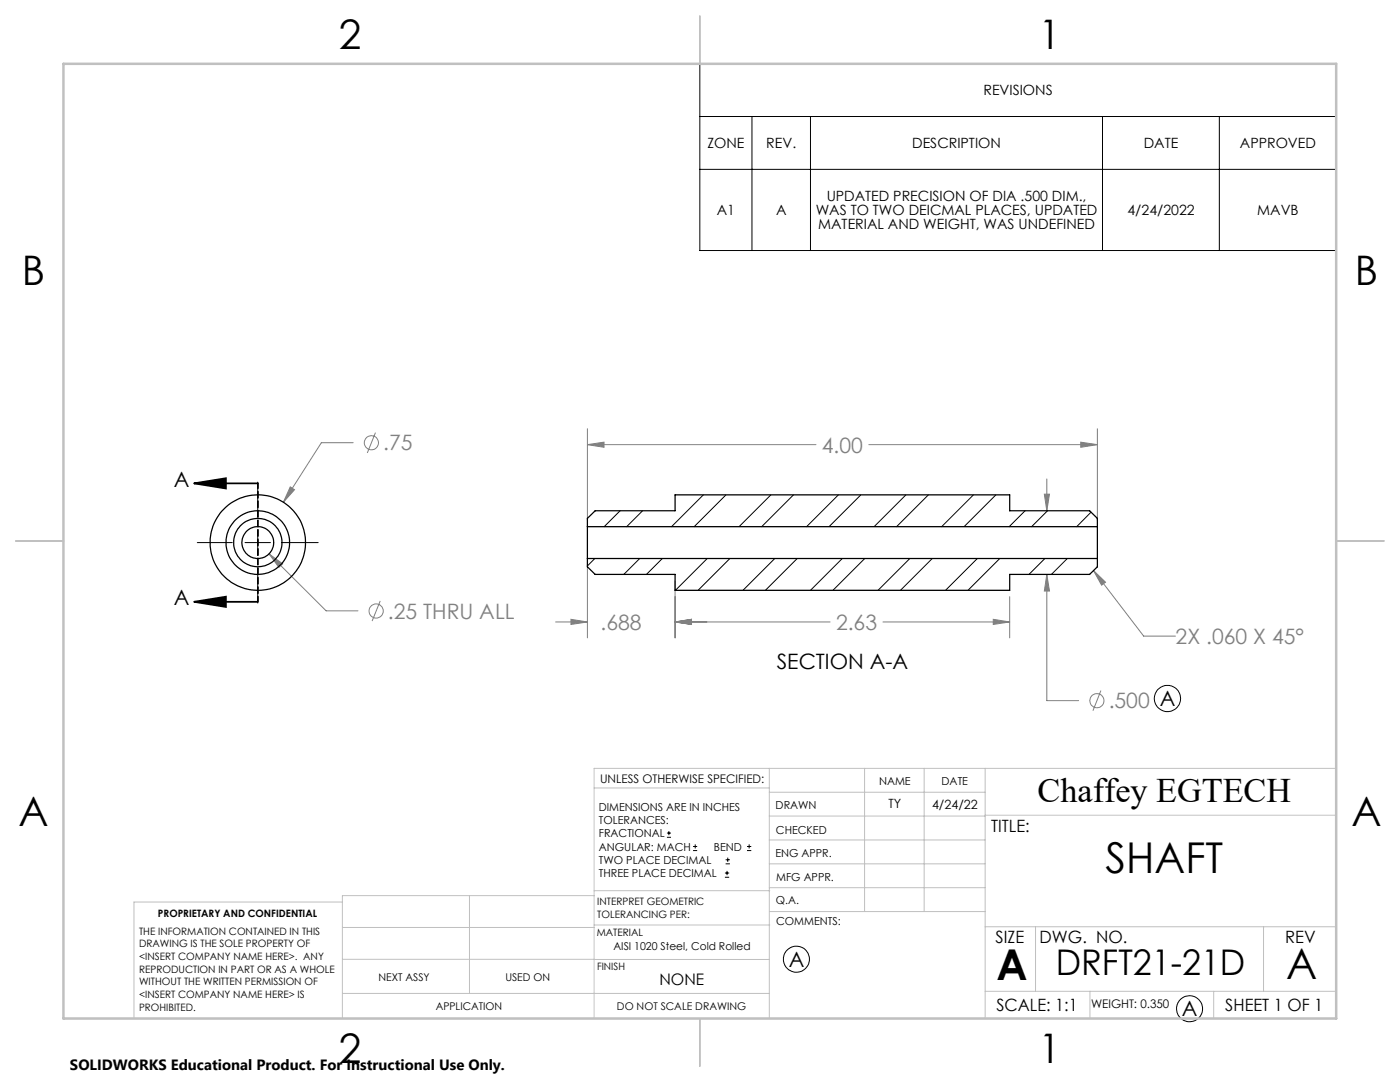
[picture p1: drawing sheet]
<svg xmlns="http://www.w3.org/2000/svg" width="279mm" height="216mm" viewBox="0 0 279 216" stroke-linecap="round" stroke-linejoin="round" font-family="sans-serif">
<g fill="none" stroke="#808080" stroke-width=".2">
<path d="M57.9 97.2l.9 .5-2.2 2.5zM70.5 88.3h-6.4l-7.5 11.9M74.9 86.3l-1.6 4.1M117.2 88.7l3.3-.5v1.1zM117.2 85.5v18.3M117.2 88.7h45.6M173.4 88.7h45.6M208.4 98.6h1l-.5 3.3zM208.9 95.6v6.3M215.7 88.2l3.3 .5-3.3 .6zM219 85.5v18.3M53.7 110.5l2.7 2-.7 .7z"/>
<path d="M53.7 110.5l11.4 11.4h6.3M75.9 119.9l-1.6 4M117.2 112.7v14.6M134.7 115.9v11.4M201.5 119.1v8.2M208.9 114.6l.5 3.3h-1zM208.9 114.6v25.2h6.4M218.2 113.8l2.4 2.4-.7 .6zM218.2 113.8l10 13.1h6.4M110.9 124.1h6.3M113.9 123.6l3.3 .5-3.3 .5zM134.7 124.1l3.3-.5v1z"/>
<path d="M134.7 124.1h31M176.2 124.1h25.3M198.2 123.6l3.3 .5-3.3 .5zM219.7 137.8l-1.6 4"/>
<circle cx="74.1" cy="88.3" r="1.41"/>
<circle cx="75.1" cy="121.9" r="1.41"/>
<circle cx="218.9" cy="139.8" r="1.4"/>
</g>
<g fill="none" stroke="#000" stroke-width=".2">
<path d="M139.7 12.7h127v37.3h-127zM139.7 23.2h127M139.7 33.8h127M150.1 23.2v26.8M161.7 23.2v26.8M220 23.2v26.8M243.3 23.2v26.8M51.4 96.2v7M39.4 108.3h7M48.9 108.3h5.1M51.4 105.7v5.1M51.4 113.3v7"/>
<path d="M56.5 108.3h7M133.1 167.1h.8M133.1 166.2h.8M133.5 165.8v.9M138.3 169.7h.8M138.3 168.9h.8M138.7 168.5v.8M144.7 175h.8M144.7 174.2h.8M144.8 172.4h.9M144.8 171.6h.9M145.1 173.8v.8"/>
<path d="M145.2 171.1v.9M149.1 169.7h.8M149.1 168.9h.8M149.5 168.5v.8"/>
<circle cx="233" cy="139.4" r="2.61"/>
<circle cx="158.9" cy="191.4" r="2.61"/>
<circle cx="237.4" cy="201.3" r="2.6"/>
</g>
<path d="M38.7 96.4l6.4-1v2.1zM38.7 96.4h12.7M38.7 120.1l6.4-1v2zM38.7 120.1h12.7" fill="none" stroke="#000" stroke-width=".35"/>
<path d="M51.5 96.4v23.7" fill="none" stroke="#000" stroke-width=".35" stroke-dasharray="1.3 .6" stroke-dashoffset=".3"/>
<g fill="none" stroke="#c0c0c0" stroke-width=".2">
<path d="M118.6 157.2h34.9M153.5 153.3v49.9M153.5 158.1h43.1M172.5 153.3v28.6M184.4 153.3v28.6M196.6 153.3v49.9M266.7 153.3h-148.1v49.9M68.3 180h-41.6v23.2M93.7 178.7v19.5M118.6 178.7h-50.3v24.5M118.6 177.7h35M153.5 167.6h43.1"/>
<path d="M153.5 162.8h43.1M153.5 172.4h43.1M153.5 177.1h43.1M196.6 162.7h70.1M68.3 198.2h85.2M68.3 191.4l85.2 .1M68.3 185.1h50.3M118.6 184.6h35M153.6 181.9h43M196.6 197.8h70.1M196.6 184.9h70.1M206.7 184.9v12.9"/>
<path d="M217.5 197.8v5.4M242.2 197.8v5.4M252.2 184.9v12.9"/>
</g>
<path d="M139.7 3.2v9.5M3.1 107.9h9.6M266.7 107.9h9.5M139.7 203.2v9.6" fill="none" stroke="#c0c0c0" stroke-width=".25"/>
<path d="M12.7 12.7h254v190.5h-254z" fill="none" stroke="#c0c0c0" stroke-width=".5"/>
<path d="M38.7 96.4l6.4-1v2.1zM38.7 120.1l6.4-1v2z" fill="#000"/>
<path d="M57.9 97.2l-1.3 3 2.2-2.5zM53.7 110.5l2 2.7 .7-.7zM117.2 88.7l3.3-.5v1.1zM215.7 88.2l3.3 .5-3.3 .6zM218.2 113.8l2.4 2.4-.7 .6zM208.4 98.6h1l-.5 3.3zM208.9 114.6l.5 3.3h-1zM134.7 124.1l3.3-.5v1zM198.2 123.6l3.3 .5-3.3 .5zM134.7 124.1l3.3-.5v1zM113.9 123.6l3.3 .5-3.3 .5z" fill="#808080"/>
<g fill="none" stroke="#000" stroke-width=".25">
<path d="M117.2 105.1v6.3M117.2 111.4v1.7l1.6 1.5h15.9v3.2h66.8v-3.2h16l1.5-1.5v-1.7M117.2 105.1v-1.7l1.6-1.5h15.9v-3.2h66.8v3.2h16l1.5 1.5v1.7M117.2 111.4h101.8M117.2 105.1h101.8M219 105.1v6.3"/>
<circle cx="51.4" cy="108.3" r="6.3"/>
<circle cx="51.4" cy="108.2" r="3.2"/>
<circle cx="51.4" cy="108.2" r="4.8"/>
<circle cx="51.4" cy="108.3" r="9.5"/>
</g>
<g fill="none" stroke="#000" stroke-width=".2">
<path d="M140.4 98.7l-6.4 6.4M144.9 98.7l-6.4 6.4M153.8 98.7l-6.3 6.4M158.4 98.7l-6.4 6.4M167.3 98.7l-6.3 6.4M171.8 98.7l-6.3 6.4M180.8 98.7l-6.4 6.4M185.3 98.7l-6.4 6.4M194.3 98.7l-6.4 6.4M198.8 98.7l-6.4 6.4M118.7 111.4l-1.5 1.5M123.8 101.9l-3.2 3.2"/>
<path d="M127.7 111.4l-3.2 3.2M128.2 101.9l-3.1 3.2M132.2 111.4l-3.2 3.2M141.1 111.4l-6.3 6.4M145.7 111.4l-6.4 6.4M154.6 111.4l-6.3 6.4M159.1 111.4l-6.3 6.4M168.1 111.4l-6.4 6.4M172.6 111.4l-6.4 6.4M181.6 111.4l-6.4 6.4M186.1 111.4l-6.4 6.4M195.1 111.4l-6.4 6.4"/>
<path d="M199.5 111.4l-6.3 6.4M204.6 101.9l-3.2 3.2M208.5 111.4l-3.1 3.2M209.1 101.9l-3.2 3.2M213 111.4l-3.2 3.2M217.7 102.2l-2.8 2.9"/>
</g>
<g font-size="8.5">
<text x="220.6" y="174.2">SHAFT</text>
<text x="198.9" y="195.5">A</text>
<text x="256.7" y="195.4">A</text>
</g>
<g font-size="8.1">
<text x="67.6" y="9.7">2</text>
<text x="207.3" y="9.7">1</text>
<text x="4.4" y="57">B</text>
<text x="270.4" y="57">B</text>
<text x="3.7" y="164.9">A</text>
<text x="269.7" y="164.9">A</text>
<text x="67.6" y="212.2">2</text>
<text x="207.3" y="212.2">1</text>
</g>
<text font-size="7.1" x="210.7" y="194.6">DRFT21-21D</text>
<text font-size="6.9" x="207.1" y="160.1">Chaffey EGTECH</text>
<g font-size="4.2" fill="#808080">
<text x="76.5" y="89.9">.75</text>
<text x="164" y="90.3">4.00</text>
<text x="77.4" y="123.5">.25 THRU ALL</text>
<text x="119.8" y="125.7">.688</text>
<text x="166.8" y="125.7">2.63</text>
<text x="234.6" y="128.5">2X .060 X 45°</text>
<text x="221.3" y="141.3">.500 A</text>
</g>
<g font-size="4.2">
<text x="34.7" y="97.1">A</text>
<text x="34.7" y="120.8">A</text>
<text x="155" y="133.6">SECTION A-A</text>
<text x="157.4" y="192.9">A</text>
<text x="235.9" y="202.8">A</text>
</g>
<g font-size="3.4">
<text x="197.8" y="166">TITLE:</text>
<text x="198.7" y="188.1">SIZE</text>
<text x="207.5" y="188.1">DWG. NO.</text>
<text x="256.5" y="188.2">REV</text>
<text x="198.8" y="201.7">SCALE: 1:1</text>
<text x="244.5" y="201.7">SHEET 1 OF 1</text>
</g>
<text font-size="3.2" x="131.6" y="196.6">NONE</text>
<text font-size="3" x="14" y="213.5">SOLIDWORKS Educational Product. For Instructional Use Only.</text>
<g font-size="2.8">
<text x="196.3" y="19">REVISIONS</text>
<text x="141.2" y="29.6">ZONE</text>
<text x="152.9" y="29.6">REV.</text>
<text x="182" y="29.6">DESCRIPTION</text>
<text x="228.3" y="29.6">DATE</text>
<text x="247.4" y="29.6">APPROVED</text>
<text x="165" y="40.1">UPDATED PRECISION OF DIA .500 DIM.,</text>
<text x="143.1" y="42.9">A1</text>
<text x="154.9" y="42.9">A</text>
<text x="162.8" y="42.9">WAS TO TWO DEICMAL PLACES, UPDATED</text>
<text x="163.3" y="45.7">MATERIAL AND WEIGHT, WAS UNDEFINED</text>
<text x="225" y="42.9">4/24/2022</text>
<text x="250.9" y="42.9">MAVB</text>
</g>
<g font-size="2.5">
<text x="177.3" y="161.3">TY</text>
<text x="186" y="161.4">4/24/22</text>
</g>
<g font-size="2.4">
<text x="119.8" y="156.2">UNLESS OTHERWISE SPECIFIED:</text>
<text x="217.7" y="201.2">WEIGHT: 0.350</text>
</g>
<g font-size="2.2">
<text x="119.5" y="161.8">DIMENSIONS ARE IN INCHES</text>
<text x="154.8" y="161.4">DRAWN</text>
<text x="175.4" y="156.6">NAME</text>
<text x="187.9" y="156.7">DATE</text>
<text x="119.5" y="164.4">TOLERANCES:</text>
<text x="119.5" y="167.1">FRACTIONAL</text>
<text x="154.9" y="166.3">CHECKED</text>
<text x="119.5" y="169.7">ANGULAR: MACH</text>
<text x="119.5" y="172.4">TWO PLACE DECIMAL</text>
<text x="142.5" y="169.7">BEND</text>
<text x="154.8" y="171">ENG APPR.</text>
<text x="119.5" y="175">THREE PLACE DECIMAL</text>
<text x="154.9" y="175.7">MFG APPR.</text>
<text x="154.9" y="180.4">Q.A.</text>
<text x="154.9" y="184.6">COMMENTS:</text>
<text x="122.4" y="189.5">AISI 1020 Steel, Cold Rolled</text>
</g>
<g font-size="2.1">
<text x="75.5" y="195.7">NEXT ASSY</text>
<text x="100.9" y="195.7">USED ON</text>
<text x="86.9" y="201.5">APPLICATION</text>
<text x="123.1" y="201.6">DO NOT SCALE DRAWING</text>
</g>
<g font-size="2">
<text x="31.5" y="182.9">PROPRIETARY AND CONFIDENTIAL</text>
<text x="119.2" y="180.6">INTERPRET GEOMETRIC</text>
<text x="119.2" y="183.1">TOLERANCING PER:</text>
<text x="27.8" y="186.5">THE INFORMATION CONTAINED IN THIS</text>
<text x="27.8" y="189">DRAWING IS THE SOLE PROPERTY OF</text>
<text x="27.8" y="191.6">&lt;INSERT COMPANY NAME HERE&gt;. ANY</text>
<text x="119.1" y="186.7">MATERIAL</text>
<text x="27.8" y="194.1">REPRODUCTION IN PART OR AS A WHOLE</text>
<text x="27.8" y="196.6">WITHOUT THE WRITTEN PERMISSION OF</text>
<text x="119.1" y="193.5">FINISH</text>
<text x="27.8" y="199.1">&lt;INSERT COMPANY NAME HERE&gt; IS</text>
<text x="27.8" y="201.7">PROHIBITED.</text>
</g>
</svg>
